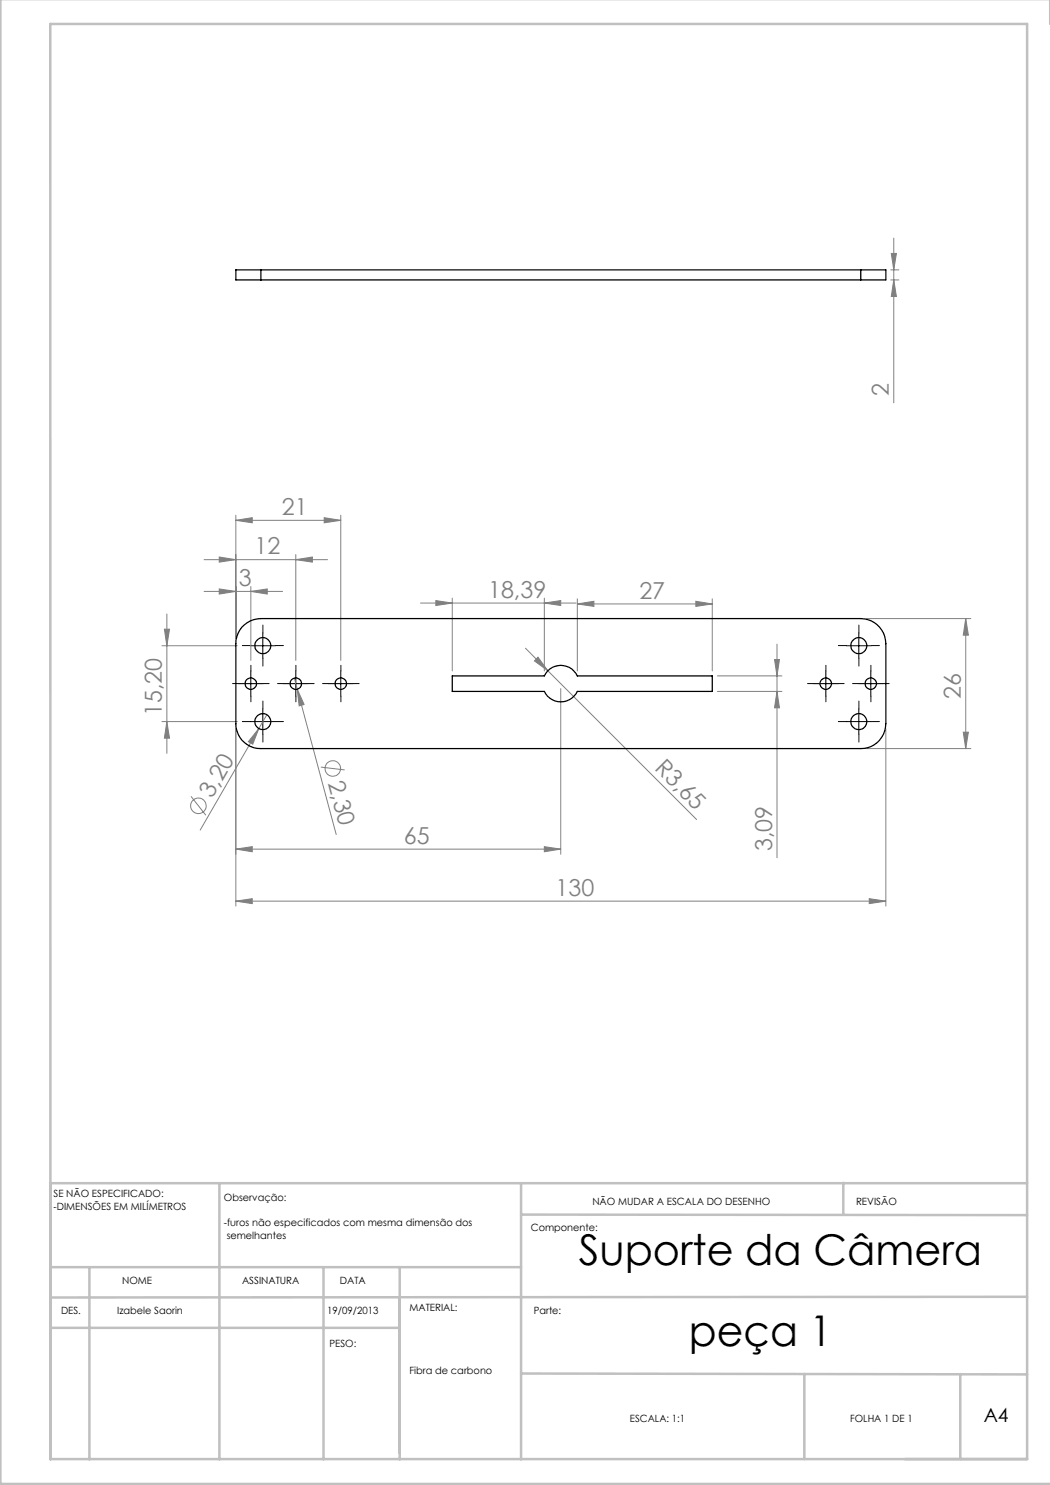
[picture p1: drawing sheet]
<svg xmlns="http://www.w3.org/2000/svg" width="210mm" height="297mm" viewBox="0 0 210 297" stroke-linecap="round" stroke-linejoin="round" font-family="sans-serif">
<g fill="none" stroke="#808080" stroke-width=".2">
<path d="M178.2 54h1.6M178.2 56h1.6M178.3 50.7h1l-.5 3.3zM178.8 47.6v33M178.8 56l.5 3.3h-1zM40.8 118.3h15.7M40.8 111.9h24.7M43.9 117.8l3.3 .5-3.3 .5zM43.9 111.4l3.3 .5-3.3 .5zM47.2 104.1l3.2-.6v1.1zM47.2 103v24.7M47.2 104.1h21"/>
<path d="M50.2 118.3l3.2-.5v1zM50.2 117.3v14.8M59.2 111.9l3.3-.5v1zM59.2 110.9v21.2M64.8 103.5l3.4 .6-3.4 .5zM68.2 103v29.1M90.5 119.6v14.6M108.9 119.6v14.6M115.5 119.8v14.4M142.5 119.8v14.4M32.4 129.1h15M32.9 125.8h1l-.5 3.3z"/>
<path d="M33.4 122.8v27.9M58.9 135.6l.5 2.2M59.4 137.8l1.4 3.1-1 .3zM59.4 137.8l7.8 29.1M84.1 120.6h31.1M87.2 120.1l3.3 .5-3.3 .5zM105.1 129.6l4.5 4.6M107.6 131.4l2 2.8-2.7-2zM108.9 120.6l3.2-.5v1zM109.6 134.2l29.7 29.7M112.1 137.7v33.1M115.5 120.8l3.3-.5v1z"/>
<path d="M115.5 120.8h27M139.2 120.3l3.3 .5-3.3 .5zM143.5 135.2h12.9M143.5 138.3h12.9M154.9 131.9h1l-.5 3.3zM155.4 128.8v42.8M155.4 138.3l.5 3.3h-1zM173.1 123.7h21.1M193.1 123.7v26M193.1 123.7l.6 3.3h-1zM32.4 144.3h15M33.4 144.3l.5 3.3h-1z"/>
<path d="M38.2 159.3l3 3.8M47.2 145.7v35.5M51.8 145.7l-1.2 3.1-.9-.5zM51.8 145.7l-11.8 20.3M53.4 142.9l-1.6 2.8M64.2 153.4l4.7 .6M173.1 149.7h21.1M177.2 145.7v35.5M192.7 146.4h1l-.6 3.3zM47.2 169.8l3.2-.5v1.1zM47.2 169.8h64.9M108.9 169.3l3.2 .5-3.2 .6z"/>
<path d="M173.8 179.7l3.4 .5-3.4 .5zM47.2 180.2l3.2-.5v1zM47.2 180.2h130"/>
<circle cx="66.6" cy="153.7" r="1.55"/>
<circle cx="39.7" cy="161.2" r="1.55"/>
</g>
<g fill="none" stroke="#000" stroke-width=".2" stroke-dasharray="15.2 1.3 1.3 1.3">
<path d="M47.7 136.7h-1.2M50.1 129.1h-1.6M50.2 134.2v-1.1M50.2 139.2v1.2M52.6 126.6v-1.6M52.6 131.6v1.6M52.7 136.7h1.1M55.1 129.1h1.6M56.7 136.7h-1.2M59.2 134.2v-1.1M59.2 139.2v1.2M61.7 136.7h1.1"/>
<path d="M65.7 136.7h-1.2M68.2 134.2v-1.1M68.2 139.2v1.2M70.7 136.7h1.1M162.7 136.7h-1.2M165.2 134.2v-1.1M165.2 139.2v1.2M167.7 136.7h1.1M169.3 129.1h-1.6M171.7 136.7h-1.2M171.8 126.6v-1.6M171.8 131.6v1.6"/>
<path d="M174.2 134.2v-1.1M174.2 139.2v1.2M174.3 129.1h1.6M176.7 136.7h1.1M50.1 144.3h-1.6M52.6 141.8v-1.6M52.6 146.8v1.6M55.1 144.3h1.6M169.3 144.3h-1.6M171.8 141.8v-1.6M171.8 146.8v1.6M174.3 144.3h1.6"/>
</g>
<g fill="none" stroke="#000" stroke-width=".2">
<path d="M47.7 136.7h5M50.1 129.1h5M50.2 134.2v5M52.6 126.6v5M56.7 136.7h5M59.2 134.2v5M65.7 136.7h5M68.2 134.2v5M162.7 136.7h5M165.2 134.2v5M169.3 129.1h5M171.7 136.7h5"/>
<path d="M171.8 126.6v5M174.2 134.2v5M50.1 144.3h5M52.6 141.8v5M169.3 144.3h5M171.8 141.8v5"/>
</g>
<g fill="none" stroke="#c0c0c0" stroke-width=".5">
<path d="M.1 -.1v296.9h210M210 0v4.8M10.1 4.8h195.3v287h-195.3zM43.9 236.6v55.3M104.2 236.6v55.3M168.7 236.6v6.3M205.4 236.6h-195.3v55.3M10.1 253.4h94.1M17.9 253.6v38.3M64.7 253.6v38.3M79.9 253.4v38.5M104.2 242.9l101.2 .1"/>
<path d="M205.4 259.4l-195.3 .1M10.1 265.6h69.8M104.2 274.7l101.2 .2M160.9 274.8v17M192.1 274.8v17"/>
</g>
<g fill="#808080">
<path d="M51.8 145.7l-1.2 3.1-.9-.5z"/>
<path d="M59.4 137.8l1.4 3.1-1 .3z"/>
<path d="M107.6 131.4l2 2.8-2.7-2z"/>
<path d="M108.9 169.3l3.2 .5-3.2 .6zM47.2 169.8l3.2-.5v1.1z"/>
<path d="M47.2 180.2l3.2-.5v1zM173.8 179.7l3.4 .5-3.4 .5zM43.9 117.8l3.3 .5-3.3 .5zM50.2 118.3l3.2-.5v1zM43.9 111.4l3.3 .5-3.3 .5zM59.2 111.9l3.3-.5v1zM47.2 104.1l3.2-.6v1.1zM64.8 103.5l3.4 .6-3.4 .5z"/>
<path d="M115.5 120.8l3.3-.5v1zM139.2 120.3l3.3 .5-3.3 .5z"/>
<path d="M178.3 50.7h1l-.5 3.3zM178.8 56l.5 3.3h-1zM193.1 123.7l.6 3.3h-1zM192.7 146.4h1l-.6 3.3zM32.9 125.8h1l-.5 3.3zM33.4 144.3l.5 3.3h-1zM154.9 131.9h1l-.5 3.3zM155.4 138.3l.5 3.3h-1z"/>
<path d="M87.2 120.1l3.3 .5-3.3 .5zM108.9 120.6l3.2-.5v1z"/>
</g>
<g fill="none" stroke="#000" stroke-width=".25">
<path d="M52.2 54h-5v2h5M52.2 54v2M52.2 56h120M52.2 54h120M172.2 54h5v2h-5M172.2 54v2M48.4 125.4a5.2 5.2 0 0 1 3.8-1.7h120a5 5 0 0 1 5 5v16a5 5 0 0 1-5 5h-120a5 5 0 0 1-5-5v-16a5.3 5.3 0 0 1 1.2-3.3zM90.5 135.2h18.4a3.6 3.6 0 0 1 3.3-2.1 3.6 3.6 0 0 1 3.3 2.1h27v3.1h-27a3.7 3.7 0 0 1-3.3 2.1 3.7 3.7 0 0 1-3.3-2.1h-18.4z"/>
<circle cx="50.2" cy="136.7" r="1.16"/>
<circle cx="52.6" cy="129.1" r="1.59"/>
<circle cx="59.2" cy="136.7" r="1.16"/>
<circle cx="68.2" cy="136.7" r="1.16"/>
<circle cx="165.1" cy="136.7" r="1.15"/>
<circle cx="171.8" cy="129.1" r="1.6"/>
<circle cx="174.1" cy="136.7" r="1.15"/>
<circle cx="52.6" cy="144.3" r="1.59"/>
<circle cx="171.7" cy="144.3" r="1.6"/>
</g>
<g font-size="8.5">
<text x="115.8" y="253.1">Suporte da Câmera</text>
<text x="137.7" y="269.3">peça 1</text>
</g>
<g font-size="4.7" fill="#808080">
<text x="177.8" y="79.3" transform="rotate(-90 177.8 79.3)">2</text>
<text x="56.4" y="103">21</text>
<text x="50.9" y="110.9">12</text>
<text x="47.8" y="117.3">3</text>
<text x="97.6" y="119.6">18,39</text>
<text x="127.9" y="119.7">27</text>
<text x="32.4" y="143.3" transform="rotate(-90 32.4 143.3)">15,20</text>
<text x="192.2" y="139.8" transform="rotate(-90 192.2 139.8)">26</text>
<text x="130.7" y="153.9" transform="rotate(45 130.7 153.9)">R3,65</text>
<text x="42.5" y="159.8" transform="rotate(-60 42.5 159.8)">3,20</text>
<text x="65.6" y="156.6" transform="rotate(75 65.6 156.6)">2,30</text>
<text x="80.8" y="168.8">65</text>
<text x="154.4" y="170.2" transform="rotate(-90 154.4 170.2)">3,09</text>
<text x="111.1" y="179.2">130</text>
</g>
<text font-size="3.9" x="196.8" y="284.5">A4</text>
<g font-size="2">
<text x="10.7" y="239.5">SE NÃO ESPECIFICADO:</text>
<text x="10.7" y="242">-DIMENSÕES EM MILÍMETROS</text>
<text x="44.8" y="240.3">Observação:</text>
<text x="44.8" y="245.3">-furos não especificados com mesma dimensão dos</text>
<text x="118.5" y="240.9">NÃO MUDAR A ESCALA DO DESENHO</text>
<text x="171.2" y="240.9">REVISÃO</text>
<text x="45.3" y="247.8">semelhantes</text>
<text x="106.2" y="246.2">Componente:</text>
<text x="24.4" y="256.9">NOME</text>
<text x="48.4" y="256.9">ASSINATURA</text>
<text x="68" y="256.9">DATA</text>
<text x="12.2" y="262.7">DES.</text>
<text x="23.4" y="262.7">Izabele Saorin</text>
<text x="65.4" y="262.7">19/09/2013</text>
<text x="81.9" y="262.3">MATERIAL:</text>
<text x="106.7" y="262.7">Parte:</text>
<text x="65.9" y="269.3">PESO:</text>
<text x="81.9" y="274.8">Fibra de carbono</text>
<text x="126" y="284.5">ESCALA: 1:1</text>
<text x="170" y="284.5">FOLHA 1 DE 1</text>
</g>
</svg>
